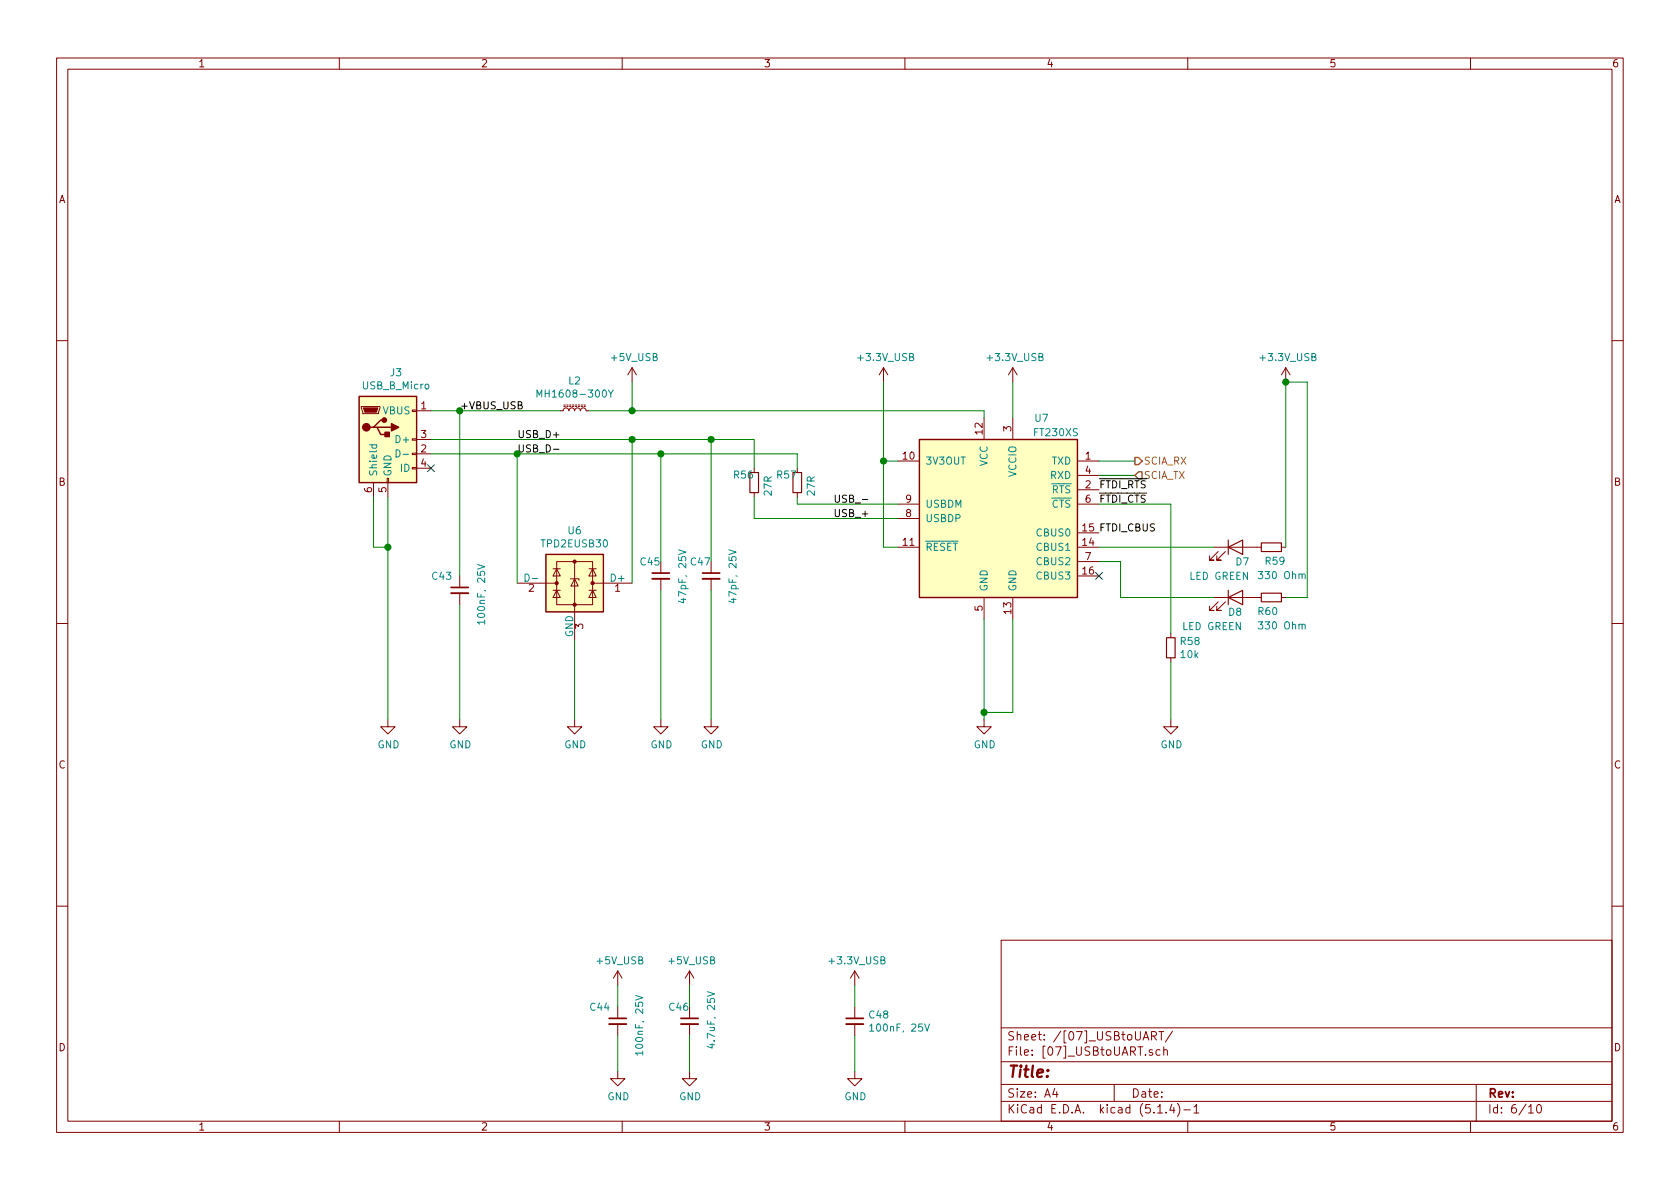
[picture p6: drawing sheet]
EESchema Schematic File Version 4
LIBS:FER_ESC_v2r1-cache
EELAYER 30 0
EELAYER END
$Descr A4 11693 8268
encoding utf-8
Sheet 6 10
Title ""
Date ""
Rev ""
Comp ""
Comment1 ""
Comment2 ""
Comment3 ""
Comment4 ""
$EndDescr
Text HLabel 7900 3300 2    50   Input ~ 0
SCIA_TX
Text HLabel 7900 3200 2    50   Output ~ 0
SCIA_RX
Wire Wire Line
	7900 3200 7650 3200
Wire Wire Line
	7650 3300 7900 3300
$Comp
L Interface_USB:FT230XS U7
U 1 1
P 6950 3600
F 0 "U7" H 7250 4300 50  0000 C CNN
F 1 "FT230XS" H 7350 4200 50  0000 C CNN
F 2 "Package_SO:SSOP-16_3.9x4.9mm_P0.635mm" H 7400 2950 50  0001 C CNN
F 3 "http://www.ftdichip.com/Products/ICs/FT230X.html" H 6950 3600 50  0001 C CNN
F 4 "FT230XS-R" H 6950 3600 50  0001 C CNN "Manufacturer Part Number"
	1    6950 3600
	1    0    0    -1  
$EndComp
$Comp
L Connector:USB_B_Micro J3
U 1 1
P 2700 3050
F 0 "J3" H 2757 3517 50  0000 C CNN
F 1 "USB_B_Micro" H 2757 3426 50  0000 C CNN
F 2 "Connector_USB:USB_Micro-B_Amphenol_10103594-0001LF_Horizontal" H 2850 3000 50  0001 C CNN
F 3 "~" H 2850 3000 50  0001 C CNN
F 4 "10103594-0001LF" H 2700 3050 50  0001 C CNN "Manufacturer Part Number"
	1    2700 3050
	1    0    0    -1  
$EndComp
$Comp
L Device:R_Small R56
U 1 1
P 5250 3350
F 0 "R56" H 5400 3300 50  0000 R CNN
F 1 "27R" V 5150 3450 50  0000 R CNN
F 2 "Resistor_SMD:R_0603_1608Metric" H 5250 3350 50  0001 C CNN
F 3 "~" H 5250 3350 50  0001 C CNN
F 4 "CR0603-FX-27R0ELF" H 5250 3350 50  0001 C CNN "Manufacturer Part Number"
	1    5250 3350
	-1   0    0    1   
$EndComp
Wire Wire Line
	5250 3600 5250 3450
Wire Wire Line
	5250 3600 6250 3600
Wire Wire Line
	6250 3500 5550 3500
Wire Wire Line
	5550 3500 5550 3450
Wire Wire Line
	5550 3250 5550 3150
Wire Wire Line
	5550 3150 4600 3150
$Comp
L Device:L_Core_Ferrite_Small L2
U 1 1
P 4000 2850
F 0 "L2" V 4205 2850 50  0000 C CNN
F 1 "MH1608-300Y" V 4114 2850 50  0000 C CNN
F 2 "Inductor_SMD:L_0603_1608Metric" H 4000 2850 50  0001 C CNN
F 3 "~" H 4000 2850 50  0001 C CNN
F 4 "MH1608-300Y" V 4000 2850 50  0001 C CNN "Manufacturer Part Number"
	1    4000 2850
	0    -1   -1   0   
$EndComp
$Comp
L Device:C_Small C45
U 1 1
P 4600 4000
F 0 "C45" H 4450 4100 50  0000 L CNN
F 1 "47pF, 25V" V 4750 3800 50  0000 L CNN
F 2 "Capacitor_SMD:C_0603_1608Metric" H 4600 4000 50  0001 C CNN
F 3 "" H 4600 4000 50  0001 C CNN
F 4 "VJ0603A470JXXPW1BC" H 4600 4000 50  0001 C CNN "Manufacturer Part Number"
	1    4600 4000
	1    0    0    -1  
$EndComp
Wire Wire Line
	4600 3900 4600 3150
Connection ~ 4600 3150
Wire Wire Line
	4100 2850 4400 2850
Wire Wire Line
	3900 2850 3200 2850
$Comp
L Device:C_Small C46
U 1 1
P 4800 7100
F 0 "C46" H 4650 7200 50  0000 L CNN
F 1 "4.7uF, 25V" V 4950 6900 50  0000 L CNN
F 2 "Capacitor_SMD:C_0805_2012Metric" H 4800 7100 50  0001 C CNN
F 3 "" H 4800 7100 50  0001 C CNN
F 4 "885012107018" H 4800 7100 50  0001 C CNN "Manufacturer Part Number"
	1    4800 7100
	1    0    0    -1  
$EndComp
$Comp
L Device:R_Small R59
U 1 1
P 8850 3800
F 0 "R59" V 8750 3850 50  0000 R CNN
F 1 "330 Ohm" V 8650 3900 50  0000 R CNN
F 2 "Resistor_SMD:R_0603_1608Metric" H 8850 3800 50  0001 C CNN
F 3 "~" H 8850 3800 50  0001 C CNN
F 4 "CR0603-FX-3300ELF" V 8850 3800 50  0001 C CNN "Manufacturer Part Number"
	1    8850 3800
	0    -1   -1   0   
$EndComp
$Comp
L Device:LED D7
U 1 1
P 8600 3800
F 0 "D7" H 8700 3700 50  0000 R CNN
F 1 "LED GREEN" H 8700 3600 50  0000 R CNN
F 2 "LED_SMD:LED_0603_1608Metric_Castellated" H 8600 3800 50  0001 C CNN
F 3 "~" H 8600 3800 50  0001 C CNN
F 4 "155060VS75300" H 8600 3800 50  0001 C CNN "Manufacturer Part Number"
	1    8600 3800
	1    0    0    -1  
$EndComp
Wire Wire Line
	6250 3200 6150 3200
Wire Wire Line
	6150 3200 6150 2650
Wire Wire Line
	7050 2900 7050 2650
Wire Wire Line
	2700 5000 2700 3800
Wire Wire Line
	2600 3800 2700 3800
Wire Wire Line
	4000 4450 4000 5000
Wire Wire Line
	4600 5000 4600 4100
Wire Wire Line
	4950 4100 4950 5000
Wire Wire Line
	6850 5000 6850 4950
Wire Wire Line
	7050 4300 7050 4950
Wire Wire Line
	7050 4950 6850 4950
Connection ~ 6850 4950
Wire Wire Line
	6850 4950 6850 4300
Wire Wire Line
	4400 2650 4400 2850
NoConn ~ 3000 3250
Text Label 3200 2850 0    50   ~ 0
+VBUS_USB
Wire Wire Line
	8950 4150 9100 4150
Wire Wire Line
	3000 3050 4400 3050
Wire Wire Line
	5250 3050 5250 3250
Wire Wire Line
	4400 3050 4400 4050
Connection ~ 4400 3050
Wire Wire Line
	4400 3050 4950 3050
Wire Wire Line
	4950 3050 4950 3900
Connection ~ 4950 3050
Wire Wire Line
	4950 3050 5250 3050
Wire Wire Line
	2600 3450 2600 3800
Wire Wire Line
	2700 3450 2700 3800
Connection ~ 2700 3800
Wire Wire Line
	3200 4000 3200 2850
Wire Wire Line
	3200 4200 3200 5000
Wire Wire Line
	4400 2850 6850 2850
Connection ~ 4400 2850
Wire Wire Line
	6850 2850 6850 2900
Text Label 3600 3050 0    50   ~ 0
USB_D+
Text Label 3600 3150 0    50   ~ 0
USB_D-
Text Label 5800 3500 0    50   ~ 0
USB_-
Text Label 5800 3600 0    50   ~ 0
USB_+
Wire Wire Line
	3200 2850 3000 2850
Connection ~ 3200 2850
Wire Wire Line
	4300 7200 4300 7450
Wire Wire Line
	4800 7200 4800 7450
Wire Wire Line
	5950 7200 5950 7450
$Comp
L FER_ZESA_SY:+5V_USB #PWR0112
U 1 1
P 4300 6850
F 0 "#PWR0112" H 4300 6700 50  0001 C CNN
F 1 "+5V_USB" H 4315 7023 50  0000 C CNN
F 2 "" H 4300 6850 50  0001 C CNN
F 3 "" H 4300 6850 50  0001 C CNN
	1    4300 6850
	1    0    0    -1  
$EndComp
Wire Wire Line
	4300 6850 4300 7000
$Comp
L FER_ZESA_SY:+5V_USB #PWR0116
U 1 1
P 4800 6850
F 0 "#PWR0116" H 4800 6700 50  0001 C CNN
F 1 "+5V_USB" H 4815 7023 50  0000 C CNN
F 2 "" H 4800 6850 50  0001 C CNN
F 3 "" H 4800 6850 50  0001 C CNN
	1    4800 6850
	1    0    0    -1  
$EndComp
Wire Wire Line
	4800 6850 4800 7000
$Comp
L FER_ZESA_SY:+3.3V_USB #PWR0119
U 1 1
P 5950 6850
F 0 "#PWR0119" H 5950 6700 50  0001 C CNN
F 1 "+3.3V_USB" H 5965 7023 50  0000 C CNN
F 2 "" H 5950 6850 50  0001 C CNN
F 3 "" H 5950 6850 50  0001 C CNN
	1    5950 6850
	1    0    0    -1  
$EndComp
Wire Wire Line
	5950 6850 5950 7000
Text Label 7650 3400 0    50   ~ 0
~FTDI_RTS
Text Label 7650 3500 0    50   ~ 0
~FTDI_CTS
$Comp
L Device:R_Small R57
U 1 1
P 5550 3350
F 0 "R57" H 5700 3300 50  0000 R CNN
F 1 "27R" V 5450 3450 50  0000 R CNN
F 2 "Resistor_SMD:R_0603_1608Metric" H 5550 3350 50  0001 C CNN
F 3 "~" H 5550 3350 50  0001 C CNN
F 4 "CR0603-FX-27R0ELF" H 5550 3350 50  0001 C CNN "Manufacturer Part Number"
	1    5550 3350
	-1   0    0    1   
$EndComp
$Comp
L Device:C_Small C48
U 1 1
P 5950 7100
F 0 "C48" H 6042 7146 50  0000 L CNN
F 1 "100nF, 25V" H 6042 7055 50  0000 L CNN
F 2 "Capacitor_SMD:C_0603_1608Metric" H 5950 7100 50  0001 C CNN
F 3 "" H 5950 7100 50  0001 C CNN
F 4 "C0603C104Z3VACTU" H 5950 7100 50  0001 C CNN "Manufacturer Part Number"
	1    5950 7100
	1    0    0    -1  
$EndComp
$Comp
L Device:C_Small C44
U 1 1
P 4300 7100
F 0 "C44" H 4100 7200 50  0000 L CNN
F 1 "100nF, 25V" V 4450 6850 50  0000 L CNN
F 2 "Capacitor_SMD:C_0603_1608Metric" H 4300 7100 50  0001 C CNN
F 3 "" H 4300 7100 50  0001 C CNN
F 4 "C0603C104Z3VACTU" H 4300 7100 50  0001 C CNN "Manufacturer Part Number"
	1    4300 7100
	1    0    0    -1  
$EndComp
$Comp
L Device:C_Small C43
U 1 1
P 3200 4100
F 0 "C43" H 3000 4200 50  0000 L CNN
F 1 "100nF, 25V" V 3350 3850 50  0000 L CNN
F 2 "Capacitor_SMD:C_0603_1608Metric" H 3200 4100 50  0001 C CNN
F 3 "" H 3200 4100 50  0001 C CNN
F 4 "C0603C104Z3VACTU" H 3200 4100 50  0001 C CNN "Manufacturer Part Number"
	1    3200 4100
	1    0    0    -1  
$EndComp
$Comp
L Device:C_Small C47
U 1 1
P 4950 4000
F 0 "C47" H 4800 4100 50  0000 L CNN
F 1 "47pF, 25V" V 5100 3800 50  0000 L CNN
F 2 "Capacitor_SMD:C_0603_1608Metric" H 4950 4000 50  0001 C CNN
F 3 "" H 4950 4000 50  0001 C CNN
F 4 "VJ0603A470JXXPW1BC" H 4950 4000 50  0001 C CNN "Manufacturer Part Number"
	1    4950 4000
	1    0    0    -1  
$EndComp
$Comp
L Device:R_Small R60
U 1 1
P 8850 4150
F 0 "R60" V 8750 4250 50  0000 R CNN
F 1 "330 Ohm" V 8650 4250 50  0000 R CNN
F 2 "Resistor_SMD:R_0603_1608Metric" H 8850 4150 50  0001 C CNN
F 3 "~" H 8850 4150 50  0001 C CNN
F 4 "CR0603-FX-3300ELF" V 8850 4150 50  0001 C CNN "Manufacturer Part Number"
	1    8850 4150
	0    -1   -1   0   
$EndComp
$Comp
L Device:LED D8
U 1 1
P 8600 4150
F 0 "D8" H 8650 4050 50  0000 R CNN
F 1 "LED GREEN" H 8650 3950 50  0000 R CNN
F 2 "LED_SMD:LED_0603_1608Metric_Castellated" H 8600 4150 50  0001 C CNN
F 3 "~" H 8600 4150 50  0001 C CNN
F 4 "155060VS75300" H 8600 4150 50  0001 C CNN "Manufacturer Part Number"
	1    8600 4150
	1    0    0    -1  
$EndComp
Wire Wire Line
	7650 3500 8150 3500
Wire Wire Line
	8150 3500 8150 4400
$Comp
L Device:R_Small R?
U 1 1
P 8150 4500
AR Path="/5E68DB51/5E883287" Ref="R?"  Part="1" 
AR Path="/5E682E9E/5E883287" Ref="R?"  Part="1" 
AR Path="/5F7DE336/5E883287" Ref="R58"  Part="1" 
F 0 "R58" H 8209 4546 50  0000 L CNN
F 1 "10k" H 8209 4455 50  0000 L CNN
F 2 "Resistor_SMD:R_0603_1608Metric" H 8150 4500 50  0001 C CNN
F 3 "~" H 8150 4500 50  0001 C CNN
F 4 "" H 8150 4500 50  0001 C CNN "Manufacturer Partr Number"
F 5 "CR0603-FX-1002ELF" H 8150 4500 50  0001 C CNN "Manufacturer Part Number"
	1    8150 4500
	1    0    0    -1  
$EndComp
NoConn ~ 7650 4000
Wire Wire Line
	8950 2650 8950 3800
Wire Wire Line
	9100 2650 9100 4150
Wire Wire Line
	7800 4150 7800 3900
Wire Wire Line
	7800 3900 7650 3900
Wire Wire Line
	7800 4150 8450 4150
Text Label 7650 3700 0    50   ~ 0
FTDI_CBUS
Wire Wire Line
	8950 2650 9100 2650
Wire Wire Line
	7650 3800 8450 3800
$Comp
L FER_ZESA_SY:+5V_USB #PWR0114
U 1 1
P 4400 2650
F 0 "#PWR0114" H 4400 2500 50  0001 C CNN
F 1 "+5V_USB" H 4415 2823 50  0000 C CNN
F 2 "" H 4400 2650 50  0001 C CNN
F 3 "" H 4400 2650 50  0001 C CNN
	1    4400 2650
	1    0    0    -1  
$EndComp
$Comp
L FER_ZESA_SY:+3.3V_USB #PWR0121
U 1 1
P 6150 2650
F 0 "#PWR0121" H 6150 2500 50  0001 C CNN
F 1 "+3.3V_USB" H 6165 2823 50  0000 C CNN
F 2 "" H 6150 2650 50  0001 C CNN
F 3 "" H 6150 2650 50  0001 C CNN
	1    6150 2650
	1    0    0    -1  
$EndComp
$Comp
L FER_ZESA_SY:+3.3V_USB #PWR0123
U 1 1
P 7050 2650
F 0 "#PWR0123" H 7050 2500 50  0001 C CNN
F 1 "+3.3V_USB" H 7065 2823 50  0000 C CNN
F 2 "" H 7050 2650 50  0001 C CNN
F 3 "" H 7050 2650 50  0001 C CNN
	1    7050 2650
	1    0    0    -1  
$EndComp
$Comp
L FER_ZESA_SY:+3.3V_USB #PWR0125
U 1 1
P 8950 2650
F 0 "#PWR0125" H 8950 2500 50  0001 C CNN
F 1 "+3.3V_USB" H 8965 2823 50  0000 C CNN
F 2 "" H 8950 2650 50  0001 C CNN
F 3 "" H 8950 2650 50  0001 C CNN
	1    8950 2650
	1    0    0    -1  
$EndComp
Connection ~ 8950 2650
Connection ~ 6150 3200
Wire Wire Line
	6150 3800 6150 3200
Wire Wire Line
	6250 3800 6150 3800
$Comp
L Power_Protection:TPD2EUSB30 U6
U 1 1
P 4000 4050
F 0 "U6" H 4000 4417 50  0000 C CNN
F 1 "TPD2EUSB30" H 4000 4326 50  0000 C CNN
F 2 "Package_TO_SOT_SMD:Texas_DRT-3" H 3250 3750 50  0001 C CNN
F 3 "http://www.ti.com/lit/ds/symlink/tpd2eusb30a.pdf" H 4000 4050 50  0001 C CNN
F 4 "TPD2EUSB30" H 4000 4050 50  0001 C CNN "Manufacturer Part Number"
	1    4000 4050
	-1   0    0    -1  
$EndComp
Wire Wire Line
	3000 3150 3600 3150
Wire Wire Line
	3600 4050 3600 3150
Connection ~ 3600 3150
Wire Wire Line
	3600 3150 4600 3150
$Comp
L power:GND #PWR0109
U 1 1
P 2700 5000
F 0 "#PWR0109" H 2700 4750 50  0001 C CNN
F 1 "GND" H 2705 4827 50  0000 C CNN
F 2 "" H 2700 5000 50  0001 C CNN
F 3 "" H 2700 5000 50  0001 C CNN
	1    2700 5000
	1    0    0    -1  
$EndComp
$Comp
L power:GND #PWR0110
U 1 1
P 3200 5000
F 0 "#PWR0110" H 3200 4750 50  0001 C CNN
F 1 "GND" H 3205 4827 50  0000 C CNN
F 2 "" H 3200 5000 50  0001 C CNN
F 3 "" H 3200 5000 50  0001 C CNN
	1    3200 5000
	1    0    0    -1  
$EndComp
$Comp
L power:GND #PWR0111
U 1 1
P 4000 5000
F 0 "#PWR0111" H 4000 4750 50  0001 C CNN
F 1 "GND" H 4005 4827 50  0000 C CNN
F 2 "" H 4000 5000 50  0001 C CNN
F 3 "" H 4000 5000 50  0001 C CNN
	1    4000 5000
	1    0    0    -1  
$EndComp
$Comp
L power:GND #PWR0115
U 1 1
P 4600 5000
F 0 "#PWR0115" H 4600 4750 50  0001 C CNN
F 1 "GND" H 4605 4827 50  0000 C CNN
F 2 "" H 4600 5000 50  0001 C CNN
F 3 "" H 4600 5000 50  0001 C CNN
	1    4600 5000
	1    0    0    -1  
$EndComp
$Comp
L power:GND #PWR0118
U 1 1
P 4950 5000
F 0 "#PWR0118" H 4950 4750 50  0001 C CNN
F 1 "GND" H 4955 4827 50  0000 C CNN
F 2 "" H 4950 5000 50  0001 C CNN
F 3 "" H 4950 5000 50  0001 C CNN
	1    4950 5000
	1    0    0    -1  
$EndComp
$Comp
L power:GND #PWR0122
U 1 1
P 6850 5000
F 0 "#PWR0122" H 6850 4750 50  0001 C CNN
F 1 "GND" H 6855 4827 50  0000 C CNN
F 2 "" H 6850 5000 50  0001 C CNN
F 3 "" H 6850 5000 50  0001 C CNN
	1    6850 5000
	1    0    0    -1  
$EndComp
Wire Wire Line
	8150 5000 8150 4600
$Comp
L power:GND #PWR0124
U 1 1
P 8150 5000
F 0 "#PWR0124" H 8150 4750 50  0001 C CNN
F 1 "GND" H 8155 4827 50  0000 C CNN
F 2 "" H 8150 5000 50  0001 C CNN
F 3 "" H 8150 5000 50  0001 C CNN
	1    8150 5000
	1    0    0    -1  
$EndComp
$Comp
L power:GND #PWR0120
U 1 1
P 5950 7450
F 0 "#PWR0120" H 5950 7200 50  0001 C CNN
F 1 "GND" H 5955 7277 50  0000 C CNN
F 2 "" H 5950 7450 50  0001 C CNN
F 3 "" H 5950 7450 50  0001 C CNN
	1    5950 7450
	1    0    0    -1  
$EndComp
$Comp
L power:GND #PWR0117
U 1 1
P 4800 7450
F 0 "#PWR0117" H 4800 7200 50  0001 C CNN
F 1 "GND" H 4805 7277 50  0000 C CNN
F 2 "" H 4800 7450 50  0001 C CNN
F 3 "" H 4800 7450 50  0001 C CNN
	1    4800 7450
	1    0    0    -1  
$EndComp
$Comp
L power:GND #PWR0113
U 1 1
P 4300 7450
F 0 "#PWR0113" H 4300 7200 50  0001 C CNN
F 1 "GND" H 4305 7277 50  0000 C CNN
F 2 "" H 4300 7450 50  0001 C CNN
F 3 "" H 4300 7450 50  0001 C CNN
	1    4300 7450
	1    0    0    -1  
$EndComp
$EndSCHEMATC
